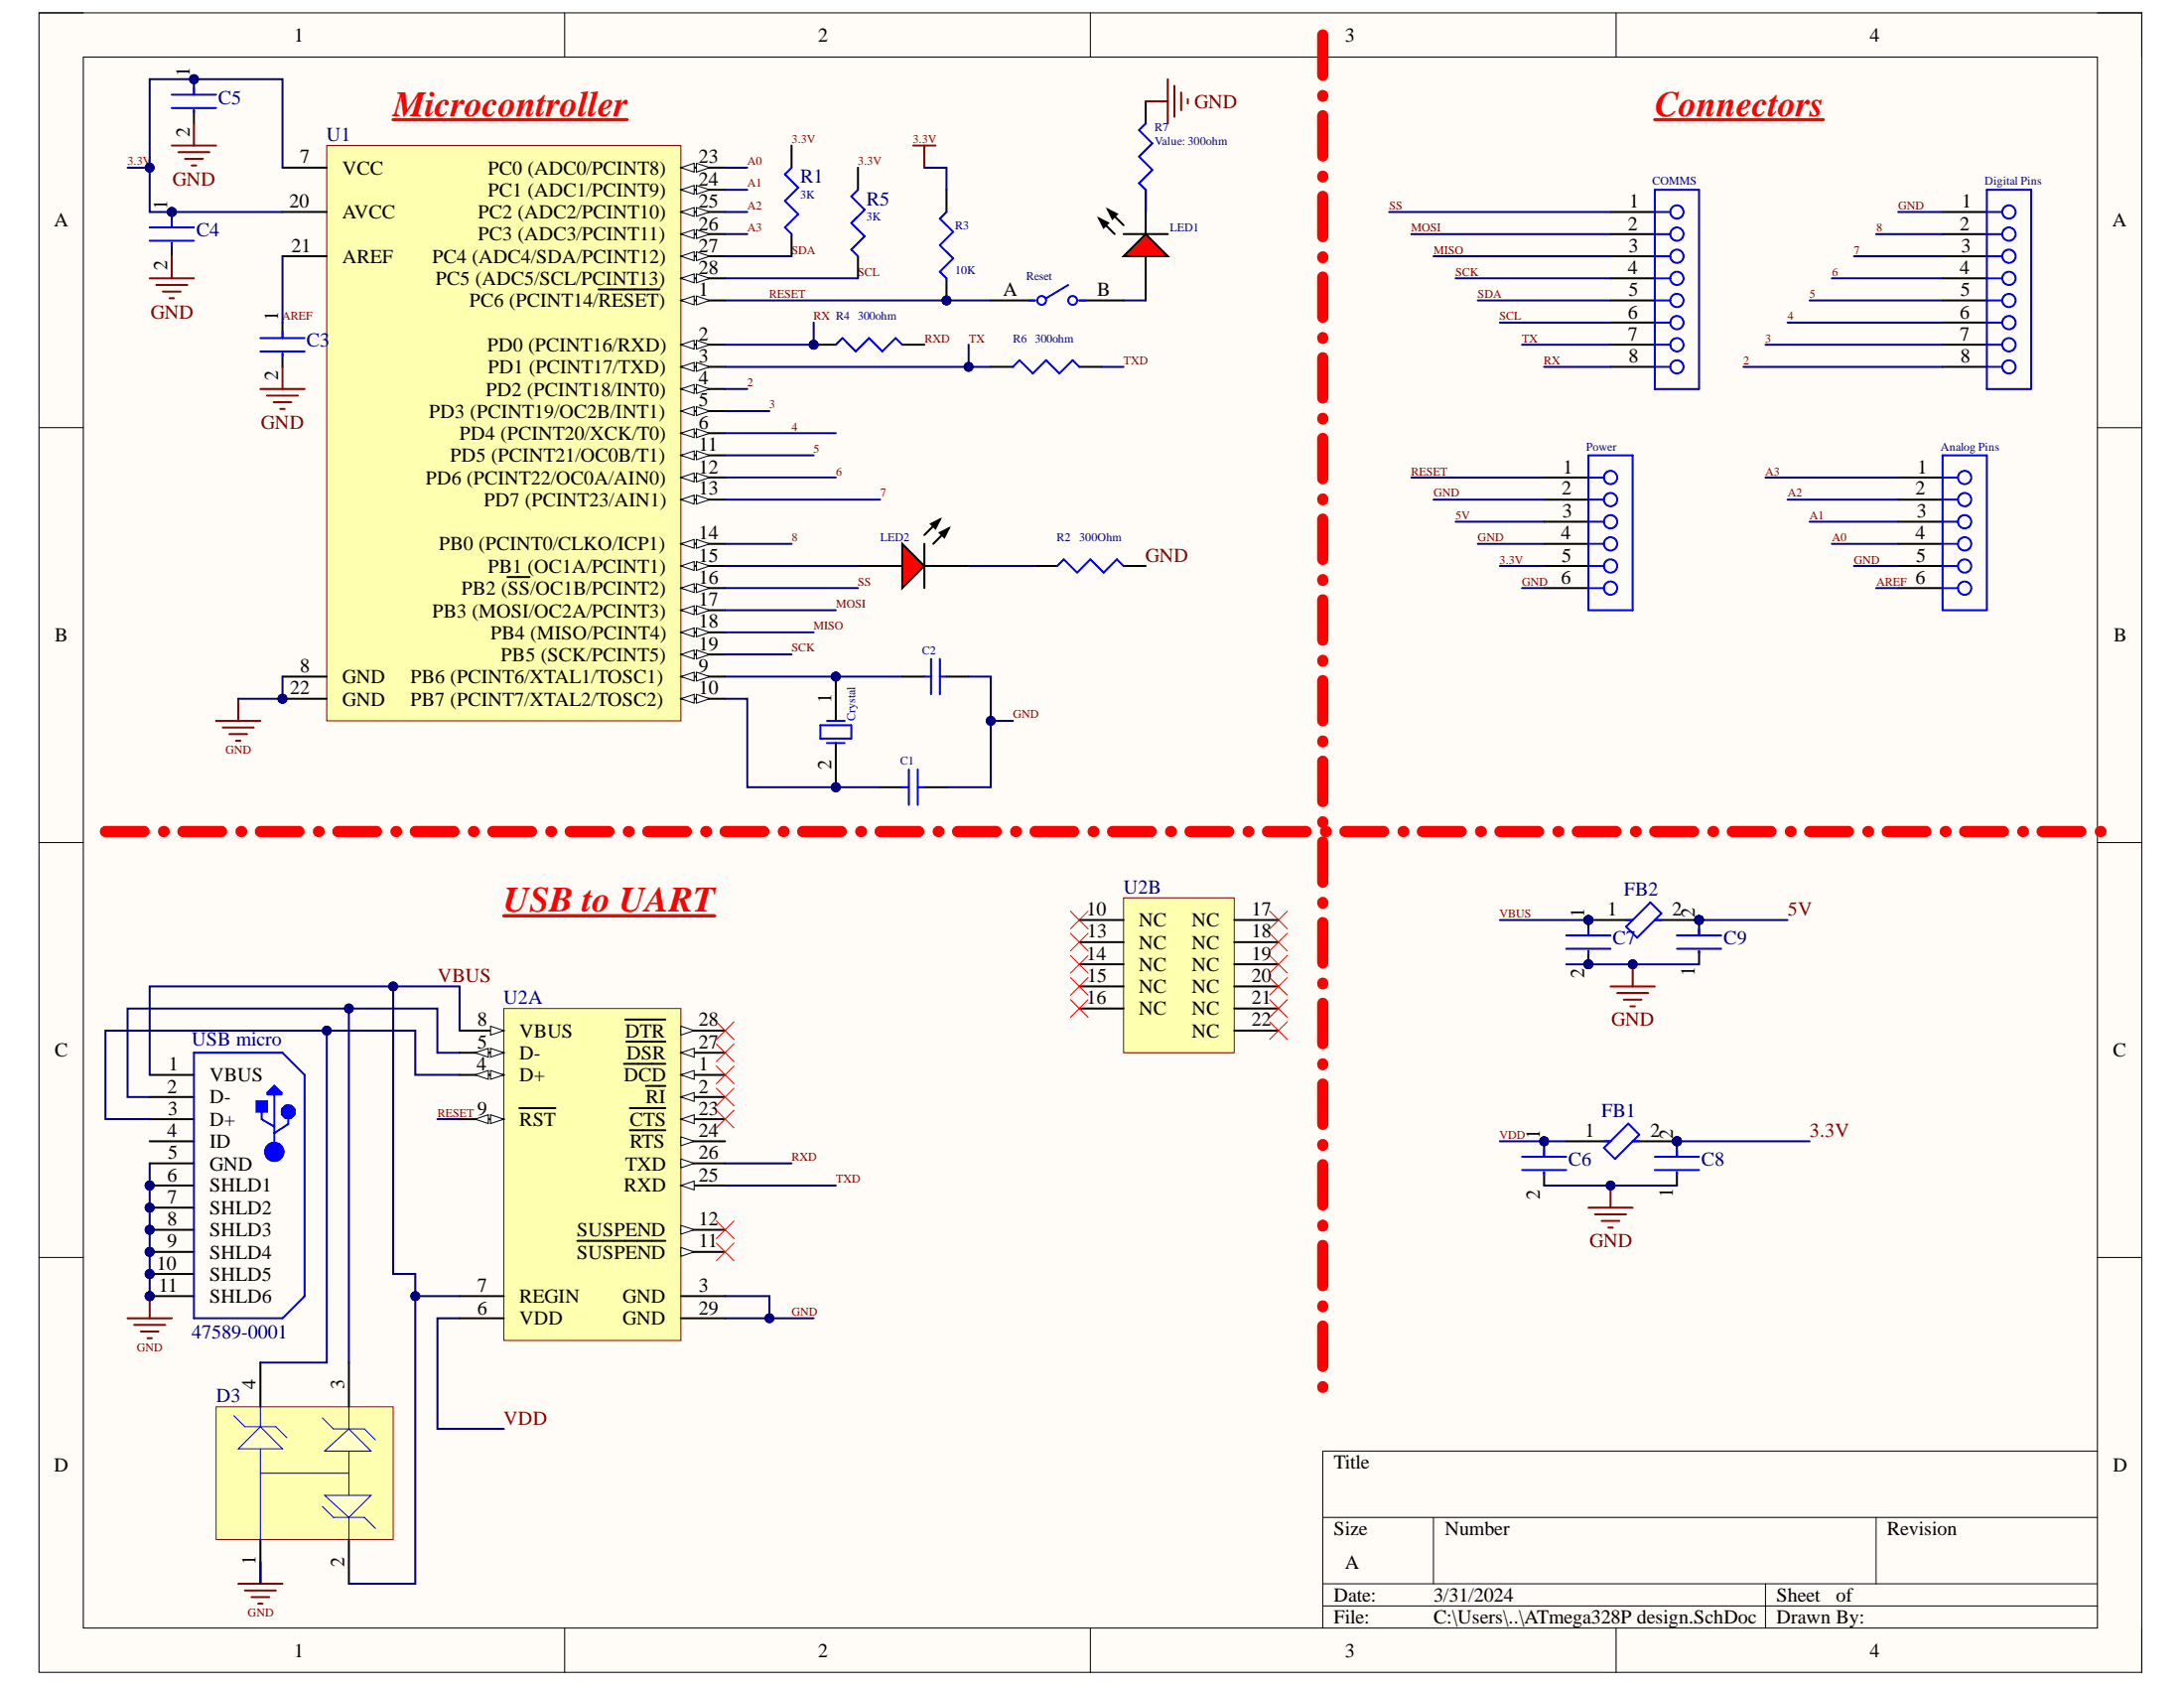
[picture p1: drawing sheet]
# Altium schematic sheet ATmega328P design.SchDoc
size A; SheetNumber: 1; SheetTotal: 1

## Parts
Analog_Pins  SSW-106-02-G-S  [SMTC-SSW-106-02-X-S]  (value not drawn)
C1  22pF  [CAPC1608X90X35LL15T15]  (value not drawn)
C2  22pf  [CAPC1608X90X35LL15T15]  (value not drawn)
C3  GRM188R60J106ME47D  [FP-GRM188-0_1-e0_2_0_55-IPC_A]  (value not drawn)
C4  GRM188R61A226ME15D  [FP-GRM188-0_2-IPC_C]  (value not drawn)
C5  GRM188R61A226ME15D  [FP-GRM188-0_2-IPC_C]  (value not drawn)
C6  GRM188R6YA106MA73D  [FP-GRM188-0_2-IPC_C]  (value not drawn)
C7  GRM188R6YA106MA73D  [FP-GRM188-0_2-IPC_C]  (value not drawn)
C8  GRM188R60J105KA01D  [FP-GRM188-0_1-MFG]  (value not drawn)
C9  GRM188R60J105KA01D  [FP-GRM188-0_1-MFG]  (value not drawn)
COMMS  SSQ-108-01-F-S  [SMTC-SSQ-108-01-X-S]  (value not drawn)
Crystal  FOXSDLF/160-20  [FOX-FOXSDLF160-20_V]  (value not drawn)
D3  SP0503BAHTG  [LFUS-SOT143-4_V]  (value not drawn)
Digital_Pins  SSQ-108-01-F-S  [SMTC-SSQ-108-01-X-S]  (value not drawn)
FB1  BLM18PG181SN1D  [FP-BLM18-0_15-t0_8-IPC_B]  (value not drawn)
FB2  BLM18PG181SN1D  [FP-BLM18-0_15-t0_8-IPC_B]  (value not drawn)
LED1  TLMS1100-GS08  [VISH-TLMX1100_V]  (value not drawn)
LED2  TLMS1100-GS08  [VISH-TLMX1100_V]  (value not drawn)
Power  SSW-106-02-G-S  [SMTC-SSW-106-02-X-S]  (value not drawn)
R1  value 3K  [J1-0603]  (hidden comment: Res3)
R2  value 300Ohm  [J1-0603]
R3  value 10K  [J1-0603]  (hidden comment: 0603)
R4  value 300ohm  [J1-0603]  (hidden comment: Res3)
R5  value 3K  [J1-0603]  (hidden comment: Res3)
R6  value 300ohm  [J1-0603]  (hidden comment: Res3)
R7  value 300ohm  [J1-0603]
Reset  EVQ-21405R  [FP-EVQ-21405R-MFG]  (value not drawn)
U1  ATmega328P-PU  [28P3]  (value not drawn)
U2  CP2102-GM  [SLAB-QFN-28-3125x3125TP_N]  (value not drawn)  (parts A,B of 2)
USB_micro  47589-0001  [MOLX-47589-0001_V]

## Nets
3.3V: C4.1 C5.1 C8.2 FB1.2 Power.5 R1.2 R3.2 R5.2 U1.7(VCC) U1.20(AVCC)
GND: Analog_Pins.5 C1.1 C2.1 C3.2 C4.2 C5.2 C6.2 C7.2 C8.1 C9.1 D3.1 Digital_Pins.1 Power.2 Power.4 Power.6 R2.2 R7.2 U1.8(GND) U1.22(GND) U2.3(GND) U2.29(GND) USB_micro.5(GND) USB_micro.6(SHLD1) USB_micro.7(SHLD2) USB_micro.8(SHLD3) USB_micro.9(SHLD4) USB_micro.10(SHLD5) USB_micro.11(SHLD6)
2: Digital_Pins.8 U1.4(PD2_(PCINT18/INT0))
3: Digital_Pins.7 U1.5(PD3_(PCINT19/OC2B/INT1))
4: Digital_Pins.6 U1.6(PD4_(PCINT20/XCK/T0))
5: Digital_Pins.5 U1.11(PD5_(PCINT21/OC0B/T1))
5V: C9.2 FB2.2 Power.3
6: Digital_Pins.4 U1.12(PD6_(PCINT22/OC0A/AIN0))
7: Digital_Pins.3 U1.13(PD7_(PCINT23/AIN1))
8: Digital_Pins.2 U1.14(PB0_(PCINT0/CLKO/ICP1))
A0: Analog_Pins.4 U1.23(PC0_(ADC0/PCINT8))
A1: Analog_Pins.3 U1.24(PC1_(ADC1/PCINT9))
A2: Analog_Pins.2 U1.25(PC2_(ADC2/PCINT10))
A3: Analog_Pins.1 U1.26(PC3_(ADC3/PCINT11))
AREF: Analog_Pins.6 C3.1 U1.21(AREF)
MISO: COMMS.3 U1.18(PB4_(MISO/PCINT4))
MOSI: COMMS.2 U1.17(PB3_(MOSI/OC2A/PCINT3))
RESET: Power.1 R3.1 Reset.A U1.1(PC6_(PCINT14/~{RESET})) U2.9(~{RST})
RX: COMMS.8 R4.1 U1.2(PD0_(PCINT16/RXD))
RXD: R4.2 U2.26(TXD)
SCK: COMMS.4 U1.19(PB5_(SCK/PCINT5))
SCL: COMMS.6 R5.1 U1.28(PC5_(ADC5/SCL/PCINT13))
SDA: COMMS.5 R1.1 U1.27(PC4_(ADC4/SDA/PCINT12))
SS: COMMS.1 U1.16(PB2_(~{SS}/OC1B/PCINT2))
TX: COMMS.7 R6.1 U1.3(PD1_(PCINT17/TXD))
TXD: R6.2 U2.25(RXD)
VBUS: C7.1 D3.2 FB2.1 U2.7(REGIN) U2.8(VBUS) USB_micro.1(VBUS)
VDD: C6.1 FB1.1 U2.6(VDD)
NetC1_2: C1.2 Crystal.2(X2) U1.10(PB7_(PCINT7/XTAL2/TOSC2))
NetC2_2: C2.2 Crystal.1(X1) U1.9(PB6_(PCINT6/XTAL1/TOSC1))
NetD3_3: D3.3 U2.5(D-) USB_micro.2(D-)
NetD3_4: D3.4 U2.4(D+) USB_micro.3(D+)
NetLED1_1: LED1.1(A) Reset.B
NetLED1_2: LED1.2(K) R7.1
NetLED2_1: LED2.1(A) U1.15(PB1_(OC1A/PCINT1))
NetLED2_2: LED2.2(K) R2.1

Not connected (* = marked no-connect by the designer): U2 1(~{DCD})* 2(~{RI})* 10(NC)* 11(~{SUSPEND})* 12(SUSPEND)* 13(NC)* 14(NC)* 15(NC)* 16(NC)* 17(NC)* 18(NC)* 19(NC)* 20(NC)* 21(NC)* 22(NC)* 23(~{CTS})* 24(~{RTS}) 27(~{DSR})* 28(~{DTR})*; USB_micro 4(ID)

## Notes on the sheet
- (near U1) Microcontroller
- Connectors
- USB to UART
